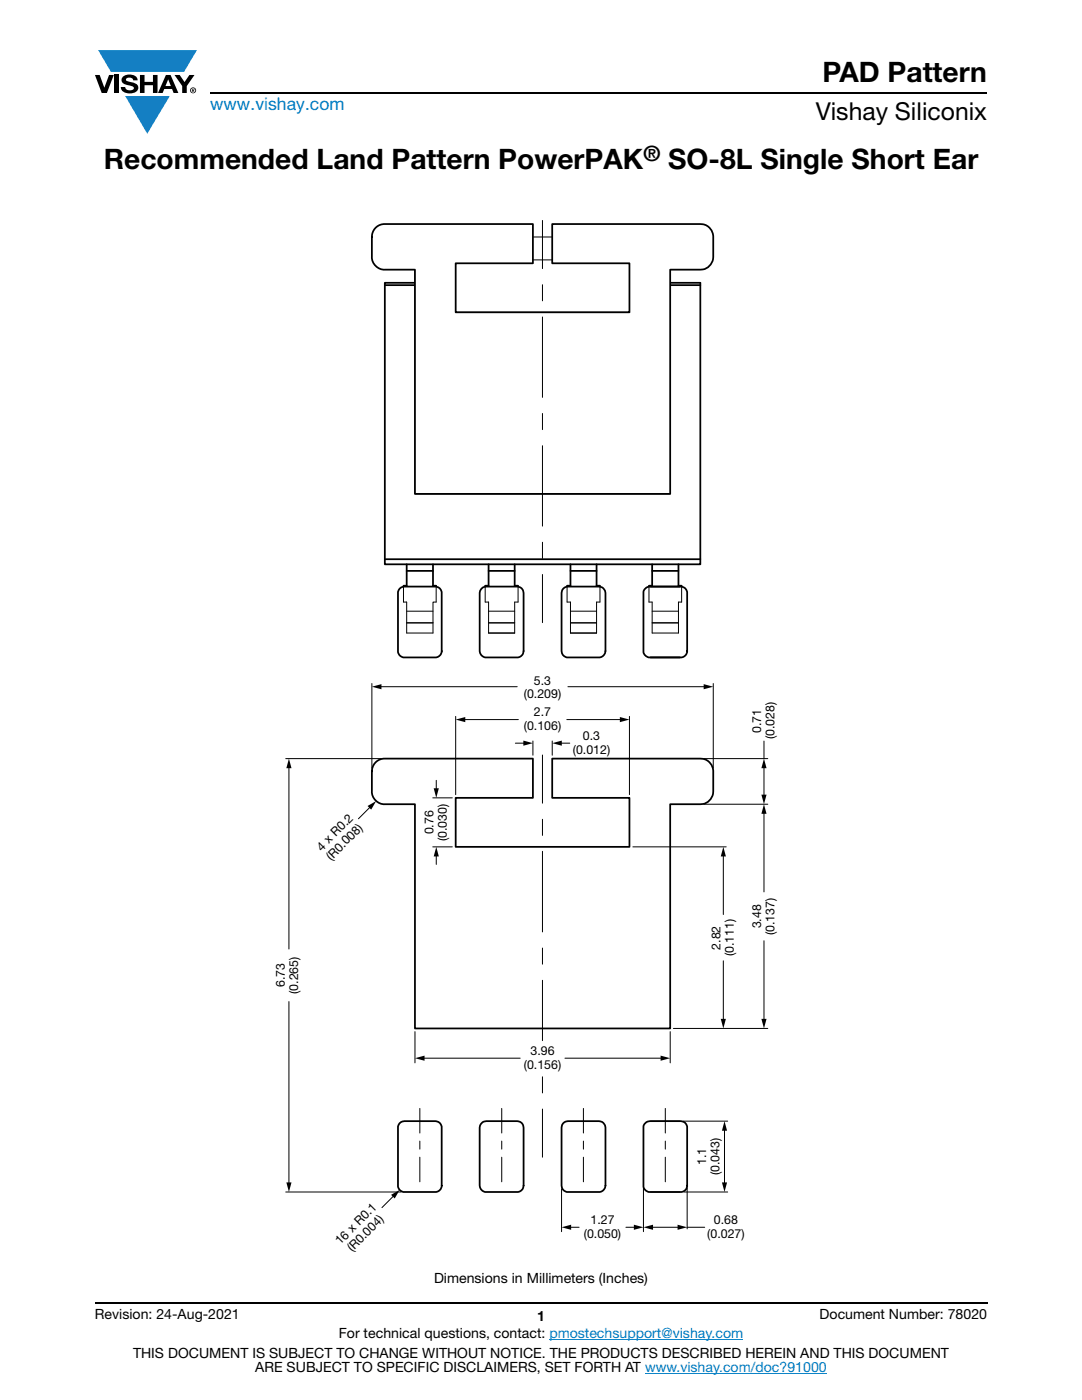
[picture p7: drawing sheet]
<svg xmlns="http://www.w3.org/2000/svg" width="216mm" height="279mm" viewBox="0 0 216 279" stroke-linecap="round" stroke-linejoin="round" font-family="sans-serif">
<g fill="#147fc3">
<path d="M19.6 10h19.7l-2.6 4.3h-1.1h-13.5z"/>
<path d="M25 19.2h8.9l-4.5 7.5z"/>
</g>
<g fill="#000">
<path d="M18.9 15h1l.9 2.5 1-2.5h.9l-1.4 3.6h-1zM22.9 15h.9v3.6h-.9zM24.6 15.3a2.1 2.1 0 0 1 2.8 .3l.1 .4h-.9a.79 .79 0 0 0-.7-.5 .79 .79 0 0 0-.8 .4l.3 .3 1 .2a1.08 1.08 0 0 1 1.2 1 1.08 1.08 0 0 1-1.1 1.2 1.73 1.73 0 0 1-2.4-1.2h.9a.96 .96 0 0 0 .8 .6 .96 .96 0 0 0 .9-.4 1.31 1.31 0 0 0-1.2-.6 1.03 1.03 0 0 1-1.1-.6 1.03 1.03 0 0 1 .2-1.1zM27.9 15h.9v1.3h1.7v-1.3h.9v3.6h-.9v-1.6h-1.7v1.6h-.9zM34.8 15h1.1l.9 1.4 1-1.4h1l-1.5 2.2v1.4h-.9v-1.4zM57.7 151.4l.5 1.9h-1.1zM86.5 157.3h1.1l-.5 1.9zM151.9 158.6h1.1l-.6 1.9zM152.4 151.4l.6 1.9h-1.1zM87.1 169l.5 1.9h-1.1zM82.8 211.2l1.9-.5v1zM131.8 210.7l1.9 .5-1.9 .5z"/>
<path d="M57.1 236h1.1l-.5 1.9z"/>
<path d="M33.6 15.9l.5 1.3h-1.1zM33.1 15l-1.6 3.6h1l.3-.8h1.5l.3 .8h1l-1.6-3.6z"/>
<path d="M38.4 17.8h.2v.2h-.2zM38.3 17.7v.7h.1v-.3l.4 .3-.2-.3 .2-.2-.1-.2z"/>
<path d="M38.1 18a.46 .46 0 0 1 .9 0 .46 .46 0 0 1-.9 0zM37.9 18a.6 .6 0 0 0 1.2 0 .6 .6 0 0 0-1.2 0z"/>
</g>
<path d="M42 18.6h155M18.9 260h178.1" fill="none" stroke="#000" stroke-width=".36"/>
<path d="M109.6 267.3h38.7M128.7 274h36.3" fill="none" stroke="#007ec4" stroke-width=".2"/>
<g fill="none" stroke="#000" stroke-width=".2">
<path d="M81.9 52.5v-5.2h52.7v5.2M82.8 52.5v46.1h50.9v-46.1M90.6 51.9h35.3v10.4h-35.3zM80.5 116.9v3.3h.6v6.1h5.3v-6.1h.6v-3.3M96.8 116.9v3.3h.7v6.1h5.2v-6.1h.7v-3.3M113.2 116.9v3.3h.6v6.1h5.2v-6.1h.7v-3.3M129.5 116.9v3.3h.6v6.1h5.3v-6.1h.6v-3.3M74.2 136.4v16.9M81.1 124.3h5.3M81.1 122h5.3M97.5 124.3h5.2M97.5 122h5.2"/>
<path d="M113.8 124.3h5.2M113.8 122h5.2M130.1 124.3h5.3M130.1 122h5.3M142.3 136.4v16.9M57 151.4h19.1M57.7 153v36.4M86.4 159.2h3.9M87.1 155.7v2M90.9 143v15.6M106.3 147.9v2.8M108.2 150.7v9.6"/>
<path d="M110.2 147.9v2.8M125.6 143v15.6M140.4 151.4h12.8M152.4 147.9v3.5M152.4 153v5.9M86.4 169h3.9M87.1 170.6v1.9M108.2 163.5v3.2M108.2 169.9v16.1M126.3 169h18.6M140.4 160.5h12.8M57.7 199.9v36.4"/>
<path d="M108.2 189.2v3.2M108.2 195.6v12.1M82.8 205.9v6.2M84.4 211.2h19.4M108.2 214.9v3.2M112.7 211.2h19.5M133.7 205.9v6.2M134.4 205.2h18.8M57 237.9h23M83.8 221.2v4.9M83.8 227.7v1.6M83.8 230.9v5"/>
<path d="M100.1 221.2v4.9M100.1 227.7v1.6M100.1 230.9v5M108.2 221.3v9.6M112.1 237.3v8.5M116.4 221.2v4.9M116.4 227.7v1.6M116.4 230.9v5M128.4 237.1v8.7M129.8 223.7h5.9M129.8 237.9h5.9M132.8 221.2v4.9"/>
<path d="M132.8 227.7v1.6M132.8 230.9v5M136.3 223.7h8.9M136.5 237.9h8.7M137.1 237.1v8.2"/>
</g>
<g fill="none" stroke="#000" stroke-width=".35">
<path d="M76.8 56.9h6M81.9 52.5h.9M82.8 56.4h-6v56.2h62.9v-56.2h-6M133.7 52.5h.9M133.7 56.9h6M76.8 111.6h62.9M79.9 117.4l.8-.3h6.2a1.32 1.32 0 0 1 1.2 1v11.8a1.29 1.29 0 0 1-1.2 1.3h-6.4a1.39 1.39 0 0 1-1.1-1.1v-12zM81.1 113.9h5.3M81.1 112.6v4.3h-.6M86.4 112.6v4.3h.6M96.2 117.4l.8-.3h6.2a1.28 1.28 0 0 1 1.3 1.2v11.6a1.29 1.29 0 0 1-1.3 1.3h-6.4a1.39 1.39 0 0 1-1.1-1.3v-11.6l.1-.4zM97.5 113.9h5.2"/>
<path d="M97.5 112.6v4.3h-.7M102.7 112.6v4.3h.7M112.5 117.4l.8-.3h6.2a1.3 1.3 0 0 1 1.3 1.2v11.6a1.33 1.33 0 0 1-1.3 1.3h-6.4a1.33 1.33 0 0 1-1-1.3v-11.6v-.4zM113.8 113.9h5.2M113.8 112.6v4.3h-.6M119 112.6v4.3h.7M128.8 117.4l.9-.3h6.1a1.32 1.32 0 0 1 1.3 1v11.8a1.29 1.29 0 0 1-1.3 1.3h-6.3a1.41 1.41 0 0 1-1.1-1.1v-12zM129.8 117.1h5.9M130.1 113.9h5.3M130.1 112.6v4.3h-.6M135.4 112.6v4.3h.6M129.8 131.2h5.9"/>
<path d="M75.1 152l1.1-.5 .6-.1h29.5v7.8h-15.4v9.8h34.7v-9.8h-15.4v-7.8h29.5a2.53 2.53 0 0 1 2.6 2.5v4a2.57 2.57 0 0 1-2.6 2.6h-6v44.7h-50.9v-44.7h-6a2.56 2.56 0 0 1-2.6-2.6v-4a2.62 2.62 0 0 1 .9-1.9zM79.9 224.1l.8-.4h6.2a1.31 1.31 0 0 1 1.2 1.1v12l-.1 .5a1.3 1.3 0 0 1-1.1 .6h-6.4a1.39 1.39 0 0 1-1.1-1.1v-12zM96.2 224l.8-.3h6.2a1.28 1.28 0 0 1 1.3 1.3v11.6l-.2 .7a1.3 1.3 0 0 1-1.1 .6h-6.4a1.39 1.39 0 0 1-1.1-1.3v-11.6l.1-.4zM112.5 224.1l.8-.4h6.2a1.35 1.35 0 0 1 1.3 1.3v11.6l-.2 .7a1.22 1.22 0 0 1-1.1 .6h-6.4a1.33 1.33 0 0 1-1-1.3v-11.6v-.4zM128.8 224.1l.9-.4h6.1a1.31 1.31 0 0 1 1.3 1.1v12l-.2 .5a1.3 1.3 0 0 1-1.1 .6h-6.3a1.41 1.41 0 0 1-1.1-1.1v-12z"/>
</g>
<path d="M75.1 45.3l1.1-.5 .6-.1h29.5v7.8h-15.4v9.8h34.7v-9.8h-15.4v-7.8h29.5a2.53 2.53 0 0 1 2.6 2.6v4a2.57 2.57 0 0 1-2.6 2.5h-6v44.8h-50.9v-44.8h-6a2.56 2.56 0 0 1-2.6-2.5v-4a2.62 2.62 0 0 1 .9-2z" fill="#fff"/>
<path d="M75.1 45.3l1.1-.5 .6-.1h29.5v7.8h-15.4v9.8h34.7v-9.8h-15.4v-7.8h29.5a2.53 2.53 0 0 1 2.6 2.6v4a2.57 2.57 0 0 1-2.6 2.5h-6v44.8h-50.9v-44.8h-6a2.56 2.56 0 0 1-2.6-2.5v-4a2.62 2.62 0 0 1 .9-2z" fill="none" stroke="#000" stroke-width=".35"/>
<g fill="none" stroke="#000" stroke-width=".2">
<path d="M108.2 44v9.6M108.2 56.8v3.2M108.2 63.3v16M108.2 82.5v3.2M108.2 89v16M108.2 108.2v3.2M108.2 114.7v9.6M75.8 137h27.4M113.3 137h27.5M92.5 143.6h10.9M102.8 148.3h2M111.8 148.3h1.9"/>
<path d="M113.1 143.6h10.9M74 161l-2.5 2.4M144.3 170.6v11.9M152.4 162.1v15.9M144.3 191.7v12M152.4 187.7v16M78.6 238.6l-2.4 2.4M144.6 225.3v11M113.6 244.9h2M124.9 244.9h1.9M130 244.9h5.6M137.1 244.9h3.5"/>
</g>
<g fill="#000">
<path d="M74.2 137l1.9-.5v1.1zM140.4 136.5l1.9 .5-1.9 .6zM90.9 143.6l1.9-.5v1zM104.4 147.8l1.9 .5-1.9 .5zM110.2 148.3l1.9-.5v1zM123.7 143.1l1.9 .5-1.9 .5zM73.3 160.9l1.8-1-1 1.7zM144.3 169l.5 1.9h-1zM152.4 160.5l.6 1.9h-1.1zM143.8 203.3h1l-.5 1.9zM151.9 203.3h1.1l-.6 1.9zM78 238.5l1.8-1-1 1.7z"/>
<path d="M144.6 223.7l.5 2h-1zM144.1 236h1l-.5 1.9zM112.1 244.9l1.9-.5v1zM126.5 244.4l1.9 .5-1.9 .5zM128.4 244.9l1.9-.5v1zM135.2 244.4l1.9 .5-1.9 .5z"/>
</g>
<g font-size="5.6">
<text x="164.1" y="16.4">PAD Pattern</text>
<text x="20.7" y="33.8">Recommended Land Pattern PowerPAK</text>
<text x="133.4" y="33.8">SO-8L Single Short Ear</text>
</g>
<text font-size="4.9" x="162.8" y="24">Vishay Siliconix</text>
<text font-size="4.2" x="128.4" y="32.1">®</text>
<text font-size="3.5" fill="#007ec4" x="42" y="21.9">www.vishay.com</text>
<g font-size="2.8">
<text x="86.6" y="256">Dimensions in Millimeters (Inches)</text>
<text x="18.9" y="263.3">Revision: 24-Aug-2021</text>
<text x="107.2" y="263.6">1</text>
<text x="163.6" y="263.3">Document Number: 78020</text>
<text x="67.6" y="267.1">For technical questions, contact: pmostechsupport@vishay.com</text>
<text x="26.5" y="271">THIS DOCUMENT IS SUBJECT TO CHANGE WITHOUT NOTICE. THE PRODUCTS DESCRIBED HEREIN AND THIS DOCUMENT</text>
<text x="50.9" y="273.8">ARE SUBJECT TO SPECIFIC DISCLAIMERS, SET FORTH AT www.vishay.com/doc?91000</text>
</g>
<g font-size="2.5">
<text x="106.5" y="136.7">5.3</text>
<text x="104.5" y="139.3">(0.209)</text>
<text x="106.5" y="143">2.7</text>
<text x="104.5" y="145.6">(0.106)</text>
<text x="116.3" y="147.7">0.3</text>
<text x="151.9" y="146.3" transform="rotate(-90 151.9 146.3)">0.71</text>
<text x="154.5" y="147.6" transform="rotate(-90 154.5 147.6)">(0.028)</text>
<text x="114.3" y="150.4">(0.012)</text>
<text x="86.5" y="166.5" transform="rotate(-90 86.5 166.5)">0.76</text>
<text x="89.1" y="167.9" transform="rotate(-90 89.1 167.9)">(0.030)</text>
<text x="64.2" y="170" transform="rotate(-45 64.2 170)">4 x R0.2</text>
<text x="66.1" y="171.8" transform="rotate(-45 66.1 171.8)">(R0.008)</text>
<text x="151.9" y="185.3" transform="rotate(-90 151.9 185.3)">3.48</text>
<text x="143.8" y="189.5" transform="rotate(-90 143.8 189.5)">2.82</text>
<text x="146.4" y="190.9" transform="rotate(-90 146.4 190.9)">(0.111)</text>
<text x="154.5" y="186.6" transform="rotate(-90 154.5 186.6)">(0.137)</text>
<text x="56.8" y="197" transform="rotate(-90 56.8 197)">6.73</text>
<text x="59.5" y="198.4" transform="rotate(-90 59.5 198.4)">(0.265)</text>
<text x="104.5" y="213.3">(0.156)</text>
<text x="105.9" y="210.6">3.96</text>
<text x="140.9" y="232.5" transform="rotate(-90 140.9 232.5)">1.1</text>
<text x="143.5" y="234.5" transform="rotate(-90 143.5 234.5)">(0.043)</text>
<text x="117.8" y="244.4">1.27</text>
<text x="142.5" y="244.4">0.68</text>
<text x="67.9" y="248.5" transform="rotate(-45 67.9 248.5)">16 x R0.1</text>
<text x="70.3" y="249.9" transform="rotate(-45 70.3 249.9)">(R0.004)</text>
<text x="116.5" y="247">(0.050)</text>
<text x="141.1" y="247">(0.027)</text>
</g>
</svg>
